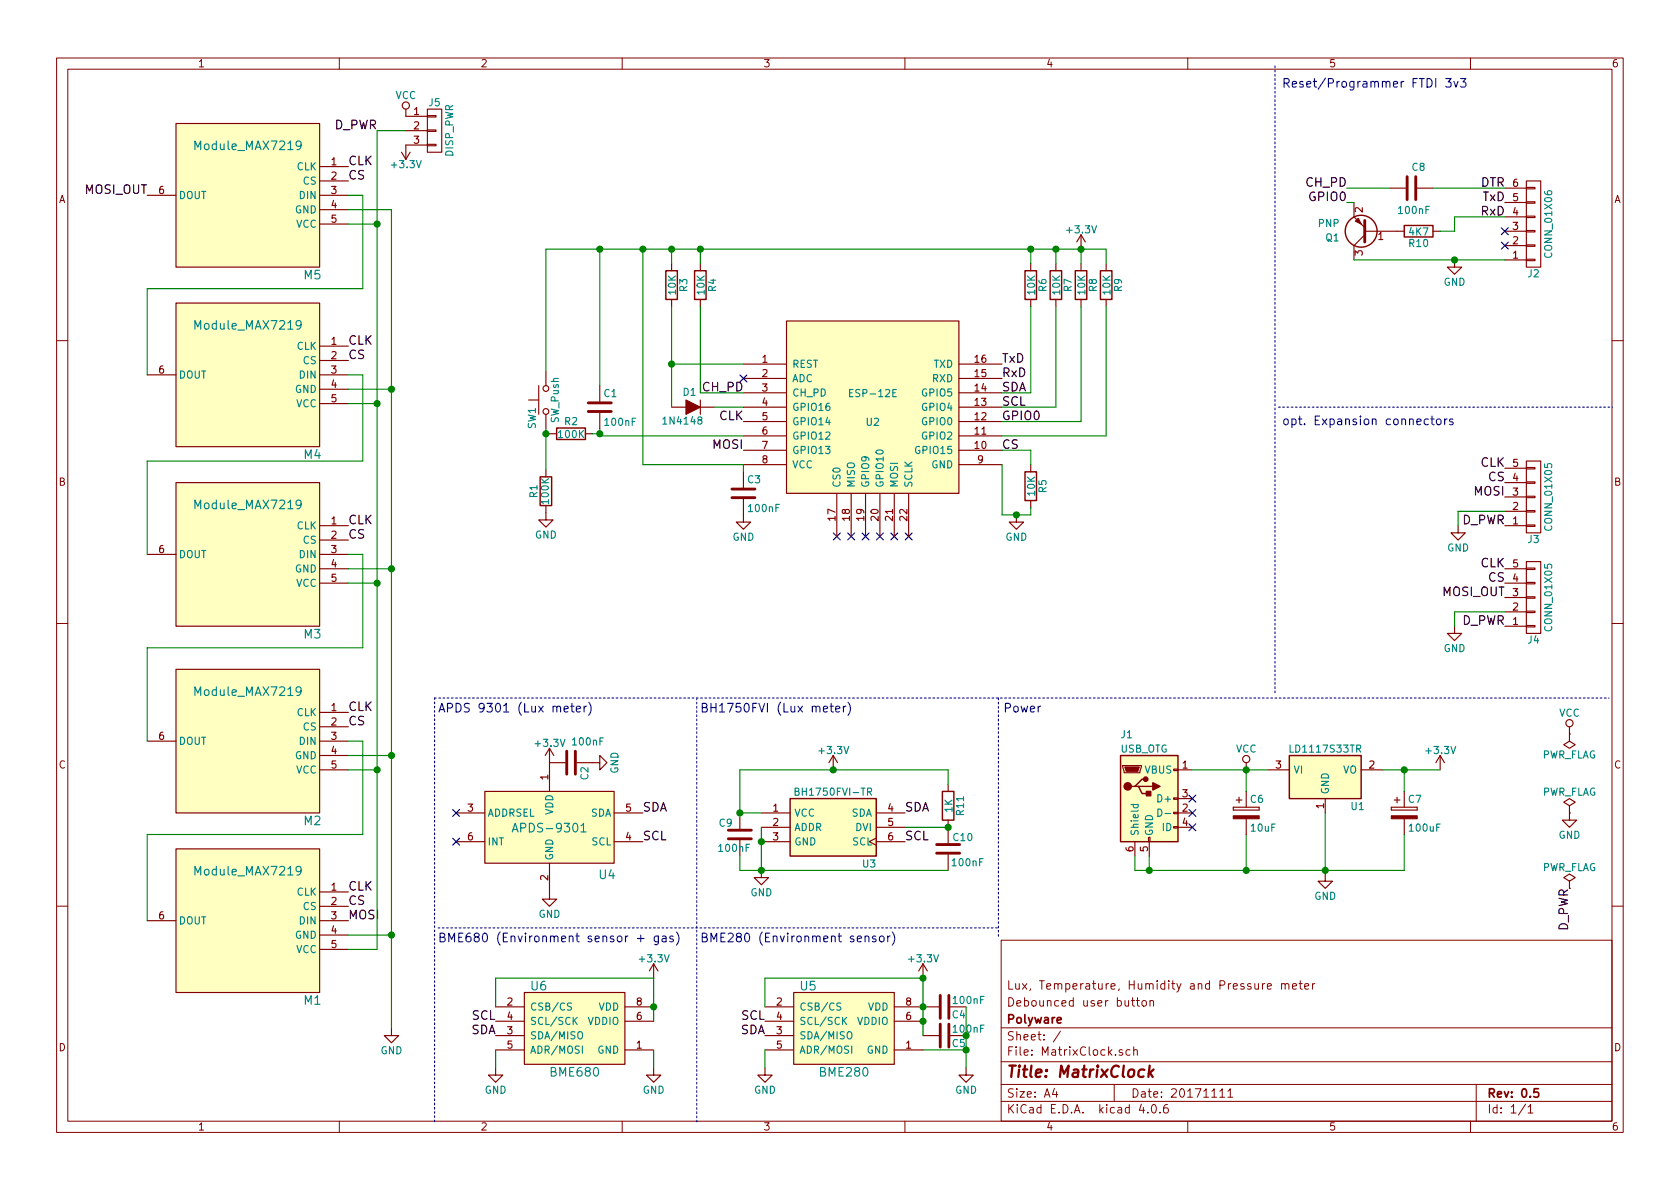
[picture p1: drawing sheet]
EESchema Schematic File Version 2
LIBS:private
LIBS:power
LIBS:device
LIBS:transistors
LIBS:conn
LIBS:linear
LIBS:regul
LIBS:74xx
LIBS:cmos4000
LIBS:adc-dac
LIBS:memory
LIBS:xilinx
LIBS:microcontrollers
LIBS:dsp
LIBS:microchip
LIBS:analog_switches
LIBS:motorola
LIBS:texas
LIBS:intel
LIBS:audio
LIBS:interface
LIBS:digital-audio
LIBS:philips
LIBS:display
LIBS:cypress
LIBS:siliconi
LIBS:opto
LIBS:atmel
LIBS:contrib
LIBS:switches
LIBS:ESP8266
LIBS:MatrixClock-cache
EELAYER 25 0
EELAYER END
$Descr A4 11693 8268
encoding utf-8
Sheet 1 1
Title "MatrixClock"
Date "20171111"
Rev "0.5"
Comp "Polyware"
Comment1 "Debounced user button"
Comment2 "Lux, Temperature, Humidity and Pressure meter"
Comment3 ""
Comment4 ""
$EndDescr
$Comp
L Module_MAX7219 M5
U 1 1
P 1725 1350
F 0 "M5" H 2175 800 60  0000 C CNN
F 1 "Module_MAX7219" H 1725 1700 60  0000 C CNN
F 2 "Private:Module_MAX7219" H 1725 1350 60  0001 C CNN
F 3 "https://www.ebay.com/itm/MAX7219-Dot-Matrix-DIY-Kit-Full-Color-RGB-LED-8x8-3mm-5mm-Dot-Matrix-Display-Red/253134723005" H 1725 1350 60  0001 C CNN
F 4 "Red_MAX7219_8x8_dot_matrix" H 1725 1350 60  0001 C CNN "MPN"
	1    1725 1350
	1    0    0    -1  
$EndComp
$Comp
L Module_MAX7219 M4
U 1 1
P 1725 2600
F 0 "M4" H 2175 2050 60  0000 C CNN
F 1 "Module_MAX7219" H 1725 2950 60  0000 C CNN
F 2 "Private:Module_MAX7219" H 1725 2600 60  0001 C CNN
F 3 "https://www.ebay.com/itm/MAX7219-Dot-Matrix-DIY-Kit-Full-Color-RGB-LED-8x8-3mm-5mm-Dot-Matrix-Display-Red/253134723005" H 1725 2600 60  0001 C CNN
F 4 "Red_MAX7219_8x8_dot_matrix" H 1725 2600 60  0001 C CNN "MPN"
	1    1725 2600
	1    0    0    -1  
$EndComp
$Comp
L Module_MAX7219 M3
U 1 1
P 1725 3850
F 0 "M3" H 2175 3300 60  0000 C CNN
F 1 "Module_MAX7219" H 1725 4200 60  0000 C CNN
F 2 "Private:Module_MAX7219" H 1725 3850 60  0001 C CNN
F 3 "https://www.ebay.com/itm/MAX7219-Dot-Matrix-DIY-Kit-Full-Color-RGB-LED-8x8-3mm-5mm-Dot-Matrix-Display-Red/253134723005" H 1725 3850 60  0001 C CNN
F 4 "Red_MAX7219_8x8_dot_matrix" H 1725 3850 60  0001 C CNN "MPN"
	1    1725 3850
	1    0    0    -1  
$EndComp
$Comp
L Module_MAX7219 M2
U 1 1
P 1725 5150
F 0 "M2" H 2175 4600 60  0000 C CNN
F 1 "Module_MAX7219" H 1725 5500 60  0000 C CNN
F 2 "Private:Module_MAX7219" H 1725 5150 60  0001 C CNN
F 3 "https://www.ebay.com/itm/MAX7219-Dot-Matrix-DIY-Kit-Full-Color-RGB-LED-8x8-3mm-5mm-Dot-Matrix-Display-Red/253134723005" H 1725 5150 60  0001 C CNN
F 4 "Red_MAX7219_8x8_dot_matrix" H 1725 5150 60  0001 C CNN "MPN"
	1    1725 5150
	1    0    0    -1  
$EndComp
$Comp
L Module_MAX7219 M1
U 1 1
P 1725 6400
F 0 "M1" H 2175 5850 60  0000 C CNN
F 1 "Module_MAX7219" H 1725 6750 60  0000 C CNN
F 2 "Private:Module_MAX7219" H 1725 6400 60  0001 C CNN
F 3 "https://www.ebay.com/itm/MAX7219-Dot-Matrix-DIY-Kit-Full-Color-RGB-LED-8x8-3mm-5mm-Dot-Matrix-Display-Red/253134723005" H 1725 6400 60  0001 C CNN
F 4 "Red_MAX7219_8x8_dot_matrix" H 1725 6400 60  0001 C CNN "MPN"
	1    1725 6400
	1    0    0    -1  
$EndComp
Text Label 2425 4950 0    60   ~ 0
CLK
Text Label 2425 6200 0    60   ~ 0
CLK
Text Label 2425 3650 0    60   ~ 0
CLK
Text Label 2425 2400 0    60   ~ 0
CLK
Text Label 2425 2500 0    60   ~ 0
CS
Text Label 2425 3750 0    60   ~ 0
CS
Text Label 2425 5050 0    60   ~ 0
CS
Text Label 2425 6300 0    60   ~ 0
CS
Text Label 2425 1150 0    60   ~ 0
CLK
Text Label 2425 1250 0    60   ~ 0
CS
$Comp
L GND #PWR01
U 1 1
P 2725 7150
F 0 "#PWR01" H 2725 6900 50  0001 C CNN
F 1 "GND" H 2725 7000 50  0000 C CNN
F 2 "" H 2725 7150 50  0001 C CNN
F 3 "" H 2725 7150 50  0001 C CNN
	1    2725 7150
	1    0    0    -1  
$EndComp
$Comp
L R R8
U 1 1
P 7525 1975
F 0 "R8" V 7605 1975 50  0000 C CNN
F 1 "10K" V 7525 1975 50  0000 C CNN
F 2 "Resistors_SMD:R_0805_HandSoldering" V 7455 1975 50  0001 C CNN
F 3 "" H 7525 1975 50  0001 C CNN
F 4 "RC0805JR-0710KL" H 7525 1975 60  0001 C CNN "MPN"
	1    7525 1975
	1    0    0    -1  
$EndComp
$Comp
L R R9
U 1 1
P 7700 1975
F 0 "R9" V 7780 1975 50  0000 C CNN
F 1 "10K" V 7700 1975 50  0000 C CNN
F 2 "Resistors_SMD:R_0805_HandSoldering" V 7630 1975 50  0001 C CNN
F 3 "" H 7700 1975 50  0001 C CNN
F 4 "RC0805JR-0710KL" H 7700 1975 60  0001 C CNN "MPN"
	1    7700 1975
	1    0    0    -1  
$EndComp
$Comp
L R R3
U 1 1
P 4675 1975
F 0 "R3" V 4755 1975 50  0000 C CNN
F 1 "10K" V 4675 1975 50  0000 C CNN
F 2 "Resistors_SMD:R_0805_HandSoldering" V 4605 1975 50  0001 C CNN
F 3 "" H 4675 1975 50  0001 C CNN
F 4 "RC0805JR-0710KL" H 4675 1975 60  0001 C CNN "MPN"
	1    4675 1975
	1    0    0    -1  
$EndComp
$Comp
L R R4
U 1 1
P 4875 1975
F 0 "R4" V 4955 1975 50  0000 C CNN
F 1 "10K" V 4875 1975 50  0000 C CNN
F 2 "Resistors_SMD:R_0805_HandSoldering" V 4805 1975 50  0001 C CNN
F 3 "" H 4875 1975 50  0001 C CNN
F 4 "RC0805JR-0710KL" H 4875 1975 60  0001 C CNN "MPN"
	1    4875 1975
	1    0    0    -1  
$EndComp
$Comp
L R R5
U 1 1
P 7175 3375
F 0 "R5" V 7255 3375 50  0000 C CNN
F 1 "10K" V 7175 3375 50  0000 C CNN
F 2 "Resistors_SMD:R_0805_HandSoldering" V 7105 3375 50  0001 C CNN
F 3 "" H 7175 3375 50  0001 C CNN
F 4 "RC0805JR-0710KL" H 7175 3375 60  0001 C CNN "MPN"
	1    7175 3375
	1    0    0    -1  
$EndComp
$Comp
L GND #PWR02
U 1 1
P 7075 3575
F 0 "#PWR02" H 7075 3325 50  0001 C CNN
F 1 "GND" H 7075 3425 50  0000 C CNN
F 2 "" H 7075 3575 50  0001 C CNN
F 3 "" H 7075 3575 50  0001 C CNN
	1    7075 3575
	1    0    0    -1  
$EndComp
NoConn ~ 5825 3725
NoConn ~ 5925 3725
NoConn ~ 6025 3725
NoConn ~ 6125 3725
NoConn ~ 6225 3725
NoConn ~ 6325 3725
$Comp
L +3.3V #PWR03
U 1 1
P 7525 1725
F 0 "#PWR03" H 7525 1575 50  0001 C CNN
F 1 "+3.3V" H 7525 1865 50  0000 C CNN
F 2 "" H 7525 1725 50  0001 C CNN
F 3 "" H 7525 1725 50  0001 C CNN
	1    7525 1725
	1    0    0    -1  
$EndComp
Text Label 6975 2525 0    60   ~ 0
TxD
Text Label 6975 2625 0    60   ~ 0
RxD
$Comp
L CONN_01X06 J2
U 1 1
P 10675 1550
F 0 "J2" H 10675 1900 50  0000 C CNN
F 1 "CONN_01X06" V 10775 1550 50  0000 C CNN
F 2 "Pin_Headers:Pin_Header_Straight_1x06_Pitch2.54mm" H 10675 1550 50  0001 C CNN
F 3 "" H 10675 1550 50  0001 C CNN
F 4 "P125-1106A1BS116A1" H 10675 1550 60  0001 C CNN "MPN"
	1    10675 1550
	1    0    0    1   
$EndComp
$Comp
L GND #PWR04
U 1 1
P 10125 1800
F 0 "#PWR04" H 10125 1550 50  0001 C CNN
F 1 "GND" H 10125 1650 50  0000 C CNN
F 2 "" H 10125 1800 50  0001 C CNN
F 3 "" H 10125 1800 50  0001 C CNN
	1    10125 1800
	-1   0    0    -1  
$EndComp
NoConn ~ 10475 1600
Text Label 10475 1400 2    60   ~ 0
TxD
Text Label 10475 1500 2    60   ~ 0
RxD
Text Label 6975 2925 0    60   ~ 0
GPIO0
Text Label 9375 1400 2    60   ~ 0
GPIO0
Text Label 10475 1300 2    60   ~ 0
DTR
$Comp
L ESP-12E U2
U 1 1
P 6075 2825
F 0 "U2" H 6075 2725 50  0000 C CNN
F 1 "ESP-12E" H 6075 2925 50  0000 C CNN
F 2 "ESP8266:ESP-12E_SMD" H 6075 2825 50  0001 C CNN
F 3 "" H 6075 2825 50  0001 C CNN
F 4 "ESP-12E" H 6075 2825 60  0001 C CNN "MPN"
	1    6075 2825
	1    0    0    -1  
$EndComp
Text Label 5175 2925 2    60   ~ 0
CLK
Text Label 5175 3125 2    60   ~ 0
MOSI
Text Label 2425 6400 0    60   ~ 0
MOSI
Text Label 6975 3125 0    60   ~ 0
CS
$Comp
L VCC #PWR05
U 1 1
P 2825 800
F 0 "#PWR05" H 2825 650 50  0001 C CNN
F 1 "VCC" H 2825 950 50  0000 C CNN
F 2 "" H 2825 800 50  0001 C CNN
F 3 "" H 2825 800 50  0001 C CNN
	1    2825 800 
	1    0    0    -1  
$EndComp
$Comp
L GND #PWR06
U 1 1
P 10925 5650
F 0 "#PWR06" H 10925 5400 50  0001 C CNN
F 1 "GND" H 10925 5500 50  0000 C CNN
F 2 "" H 10925 5650 50  0001 C CNN
F 3 "" H 10925 5650 50  0001 C CNN
	1    10925 5650
	1    0    0    -1  
$EndComp
$Comp
L PWR_FLAG #FLG07
U 1 1
P 10925 5650
F 0 "#FLG07" H 10925 5725 50  0001 C CNN
F 1 "PWR_FLAG" H 10925 5800 50  0000 C CNN
F 2 "" H 10925 5650 50  0001 C CNN
F 3 "" H 10925 5650 50  0001 C CNN
	1    10925 5650
	1    0    0    -1  
$EndComp
$Comp
L USB_OTG J1
U 1 1
P 8000 5550
F 0 "J1" H 7800 6000 50  0000 L CNN
F 1 "USB_OTG" H 7800 5900 50  0000 L CNN
F 2 "Private:USB_Micro-B_Vertical_Molex-105133-0001" H 8150 5500 50  0001 C CNN
F 3 "" H 8150 5500 50  0001 C CNN
F 4 "1051330001" H 8000 5550 60  0001 C CNN "MPN"
	1    8000 5550
	1    0    0    -1  
$EndComp
$Comp
L GND #PWR08
U 1 1
P 9225 6075
F 0 "#PWR08" H 9225 5825 50  0001 C CNN
F 1 "GND" H 9225 5925 50  0000 C CNN
F 2 "" H 9225 6075 50  0001 C CNN
F 3 "" H 9225 6075 50  0001 C CNN
	1    9225 6075
	1    0    0    -1  
$EndComp
NoConn ~ 8300 5550
NoConn ~ 8300 5650
NoConn ~ 8300 5750
$Comp
L PWR_FLAG #FLG09
U 1 1
P 10925 5100
F 0 "#FLG09" H 10925 5175 50  0001 C CNN
F 1 "PWR_FLAG" H 10925 5250 50  0000 C CNN
F 2 "" H 10925 5100 50  0001 C CNN
F 3 "" H 10925 5100 50  0001 C CNN
	1    10925 5100
	-1   0    0    1   
$EndComp
$Comp
L VCC #PWR010
U 1 1
P 10925 5100
F 0 "#PWR010" H 10925 4950 50  0001 C CNN
F 1 "VCC" H 10925 5250 50  0000 C CNN
F 2 "" H 10925 5100 50  0001 C CNN
F 3 "" H 10925 5100 50  0001 C CNN
	1    10925 5100
	1    0    0    -1  
$EndComp
$Comp
L LD1117S33TR U1
U 1 1
P 9225 5400
F 0 "U1" H 9450 5200 50  0000 C CNN
F 1 "LD1117S33TR" H 9225 5600 50  0000 C CNN
F 2 "TO_SOT_Packages_SMD:SOT-223-3Lead_TabPin2" H 9225 5500 50  0001 C CNN
F 3 "" H 9225 5400 50  0001 C CNN
F 4 "LD1117AS33TR" H 9225 5400 60  0001 C CNN "MPN"
	1    9225 5400
	1    0    0    -1  
$EndComp
$Comp
L VCC #PWR011
U 1 1
P 8675 5350
F 0 "#PWR011" H 8675 5200 50  0001 C CNN
F 1 "VCC" H 8675 5500 50  0000 C CNN
F 2 "" H 8675 5350 50  0001 C CNN
F 3 "" H 8675 5350 50  0001 C CNN
	1    8675 5350
	1    0    0    -1  
$EndComp
$Comp
L +3.3V #PWR012
U 1 1
P 10025 5350
F 0 "#PWR012" H 10025 5200 50  0001 C CNN
F 1 "+3.3V" H 10025 5490 50  0000 C CNN
F 2 "" H 10025 5350 50  0001 C CNN
F 3 "" H 10025 5350 50  0001 C CNN
	1    10025 5350
	1    0    0    -1  
$EndComp
$Comp
L CP C7
U 1 1
P 9775 5650
F 0 "C7" H 9800 5750 50  0000 L CNN
F 1 "100uF" H 9800 5550 50  0000 L CNN
F 2 "Capacitors_SMD:CP_Elec_6.3x5.7" H 9813 5500 50  0001 C CNN
F 3 "" H 9775 5650 50  0001 C CNN
F 4 "UWT1C101MCL1GB" H 9775 5650 60  0001 C CNN "MPN"
	1    9775 5650
	1    0    0    -1  
$EndComp
$Comp
L C C3
U 1 1
P 5175 3425
F 0 "C3" H 5200 3525 50  0000 L CNN
F 1 "100nF" H 5200 3325 50  0000 L CNN
F 2 "Capacitors_SMD:C_0805" H 5213 3275 50  0001 C CNN
F 3 "" H 5175 3425 50  0001 C CNN
F 4 "C0805C104K5RACTU" H 5175 3425 60  0001 C CNN "MPN"
	1    5175 3425
	1    0    0    -1  
$EndComp
$Comp
L GND #PWR013
U 1 1
P 5175 3575
F 0 "#PWR013" H 5175 3325 50  0001 C CNN
F 1 "GND" H 5175 3425 50  0000 C CNN
F 2 "" H 5175 3575 50  0001 C CNN
F 3 "" H 5175 3575 50  0001 C CNN
	1    5175 3575
	1    0    0    -1  
$EndComp
Text Notes 7250 4950 2    60   ~ 0
Power
$Comp
L D_ALT D1
U 1 1
P 4825 2825
F 0 "D1" H 4850 2725 50  0000 C CNN
F 1 "1N4148" H 4900 2925 50  0000 C CNN
F 2 "Diodes_SMD:D_SOD-123" H 4825 2825 50  0001 C CNN
F 3 "" H 4825 2825 50  0001 C CNN
F 4 "1N4148W-TP" H 4825 2825 60  0001 C CNN "MPN"
	1    4825 2825
	-1   0    0    1   
$EndComp
$Comp
L SW_Push SW1
U 1 1
P 3800 2775
F 0 "SW1" H 3850 2875 50  0000 L CNN
F 1 "SW_Push" H 3800 2715 50  0000 C CNN
F 2 "Buttons_Switches_SMD:SW_SPST_PTS645" H 3800 2975 50  0001 C CNN
F 3 "" H 3800 2975 50  0001 C CNN
F 4 "PTS645SK50SMTR92 LFS" H 3800 2775 60  0001 C CNN "MPN"
	1    3800 2775
	0    -1   1    0   
$EndComp
$Comp
L R R1
U 1 1
P 3800 3410
F 0 "R1" V 3880 3410 50  0000 C CNN
F 1 "100K" V 3800 3410 50  0000 C CNN
F 2 "Resistors_SMD:R_0805_HandSoldering" V 3730 3410 50  0001 C CNN
F 3 "" H 3800 3410 50  0001 C CNN
F 4 "RC0805JR-07100KL" H 3800 3410 60  0001 C CNN "MPN"
	1    3800 3410
	-1   0    0    1   
$EndComp
$Comp
L GND #PWR014
U 1 1
P 3800 3560
F 0 "#PWR014" H 3800 3310 50  0001 C CNN
F 1 "GND" H 3800 3410 50  0000 C CNN
F 2 "" H 3800 3560 50  0001 C CNN
F 3 "" H 3800 3560 50  0001 C CNN
	1    3800 3560
	1    0    0    -1  
$EndComp
NoConn ~ 5175 2625
$Comp
L R R6
U 1 1
P 7175 1975
F 0 "R6" V 7255 1975 50  0000 C CNN
F 1 "10K" V 7175 1975 50  0000 C CNN
F 2 "Resistors_SMD:R_0805_HandSoldering" V 7105 1975 50  0001 C CNN
F 3 "" H 7175 1975 50  0001 C CNN
F 4 "RC0805JR-0710KL" H 7175 1975 60  0001 C CNN "MPN"
	1    7175 1975
	1    0    0    -1  
$EndComp
$Comp
L R R7
U 1 1
P 7350 1975
F 0 "R7" V 7430 1975 50  0000 C CNN
F 1 "10K" V 7350 1975 50  0000 C CNN
F 2 "Resistors_SMD:R_0805_HandSoldering" V 7280 1975 50  0001 C CNN
F 3 "" H 7350 1975 50  0001 C CNN
F 4 "RC0805JR-0710KL" H 7350 1975 60  0001 C CNN "MPN"
	1    7350 1975
	1    0    0    -1  
$EndComp
Text Label 6975 2725 0    60   ~ 0
SDA
Text Label 6975 2825 0    60   ~ 0
SCL
$Comp
L APDS-9301 U4
U 1 1
P 3825 5750
F 0 "U4" H 4225 5425 60  0000 C CNN
F 1 "APDS-9301" H 3825 5750 60  0000 C CNN
F 2 "Private:APDS9301" H 3825 5750 60  0001 C CNN
F 3 "" H 3825 5750 60  0001 C CNN
F 4 "APDS-9301-020" H 3825 5750 60  0001 C CNN "MPN"
	1    3825 5750
	1    0    0    -1  
$EndComp
Text Label 4475 5650 0    60   ~ 0
SDA
Text Label 4475 5850 0    60   ~ 0
SCL
$Comp
L C C9
U 1 1
P 5150 5800
F 0 "C9" H 5200 5725 50  0000 L CNN
F 1 "100nF" H 5075 5900 50  0000 L CNN
F 2 "Capacitors_SMD:C_0805" H 5188 5650 50  0001 C CNN
F 3 "" H 5150 5800 50  0001 C CNN
F 4 "C0805C104K5RACTU" H 5150 5800 60  0001 C CNN "MPN"
	1    5150 5800
	-1   0    0    1   
$EndComp
$Comp
L +3.3V #PWR015
U 1 1
P 5800 5350
F 0 "#PWR015" H 5800 5200 50  0001 C CNN
F 1 "+3.3V" H 5800 5490 50  0000 C CNN
F 2 "" H 5800 5350 50  0001 C CNN
F 3 "" H 5800 5350 50  0001 C CNN
	1    5800 5350
	1    0    0    -1  
$EndComp
$Comp
L GND #PWR016
U 1 1
P 5300 6050
F 0 "#PWR016" H 5300 5800 50  0001 C CNN
F 1 "GND" H 5300 5900 50  0000 C CNN
F 2 "" H 5300 6050 50  0001 C CNN
F 3 "" H 5300 6050 50  0001 C CNN
	1    5300 6050
	1    0    0    -1  
$EndComp
$Comp
L GND #PWR017
U 1 1
P 3825 6200
F 0 "#PWR017" H 3825 5950 50  0001 C CNN
F 1 "GND" H 3825 6050 50  0000 C CNN
F 2 "" H 3825 6200 50  0001 C CNN
F 3 "" H 3825 6200 50  0001 C CNN
	1    3825 6200
	1    0    0    -1  
$EndComp
NoConn ~ 3175 5650
NoConn ~ 3175 5850
$Comp
L BME280 U5
U 1 1
P 5875 7150
F 0 "U5" H 5625 7450 60  0000 C CNN
F 1 "BME280" H 5875 6850 60  0000 C CNN
F 2 "Private:BME280" H 5875 7150 60  0001 C CNN
F 3 "" H 5875 7150 60  0000 C CNN
F 4 "BME280" H 5875 7150 60  0001 C CNN "MPN"
	1    5875 7150
	1    0    0    -1  
$EndComp
$Comp
L GND #PWR018
U 1 1
P 6725 7425
F 0 "#PWR018" H 6725 7175 50  0001 C CNN
F 1 "GND" H 6725 7275 50  0000 C CNN
F 2 "" H 6725 7425 50  0001 C CNN
F 3 "" H 6725 7425 50  0001 C CNN
	1    6725 7425
	1    0    0    -1  
$EndComp
$Comp
L +3.3V #PWR019
U 1 1
P 6425 6800
F 0 "#PWR019" H 6425 6650 50  0001 C CNN
F 1 "+3.3V" H 6425 6940 50  0000 C CNN
F 2 "" H 6425 6800 50  0001 C CNN
F 3 "" H 6425 6800 50  0001 C CNN
	1    6425 6800
	1    0    0    -1  
$EndComp
$Comp
L C C4
U 1 1
P 6575 7000
F 0 "C4" V 6625 7050 50  0000 L CNN
F 1 "100nF" V 6525 7050 50  0000 L CNN
F 2 "Capacitors_SMD:C_0805" H 6613 6850 50  0001 C CNN
F 3 "" H 6575 7000 50  0001 C CNN
F 4 "C0805C104K5RACTU" H 6575 7000 60  0001 C CNN "MPN"
	1    6575 7000
	0    1    1    0   
$EndComp
$Comp
L C C5
U 1 1
P 6575 7200
F 0 "C5" V 6625 7250 50  0000 L CNN
F 1 "100nF" V 6525 7250 50  0000 L CNN
F 2 "Capacitors_SMD:C_0805" H 6613 7050 50  0001 C CNN
F 3 "" H 6575 7200 50  0001 C CNN
F 4 "C0805C104K5RACTU" H 6575 7200 60  0001 C CNN "MPN"
	1    6575 7200
	0    1    1    0   
$EndComp
$Comp
L GND #PWR020
U 1 1
P 5325 7425
F 0 "#PWR020" H 5325 7175 50  0001 C CNN
F 1 "GND" H 5325 7275 50  0000 C CNN
F 2 "" H 5325 7425 50  0001 C CNN
F 3 "" H 5325 7425 50  0001 C CNN
	1    5325 7425
	1    0    0    -1  
$EndComp
Text Label 5325 7100 2    60   ~ 0
SCL
Text Label 5325 7200 2    60   ~ 0
SDA
$Comp
L R R2
U 1 1
P 3975 3010
F 0 "R2" V 3885 3010 50  0000 C CNN
F 1 "100K" V 3975 3010 50  0000 C CNN
F 2 "Resistors_SMD:R_0805_HandSoldering" V 3905 3010 50  0001 C CNN
F 3 "" H 3975 3010 50  0001 C CNN
F 4 "RC0805JR-07100KL" H 3975 3010 60  0001 C CNN "MPN"
	1    3975 3010
	0    1    1    0   
$EndComp
$Comp
L C C1
U 1 1
P 4175 2825
F 0 "C1" H 4200 2925 50  0000 L CNN
F 1 "100nF" H 4200 2725 50  0000 L CNN
F 2 "Capacitors_SMD:C_0805" H 4213 2675 50  0001 C CNN
F 3 "" H 4175 2825 50  0001 C CNN
F 4 "C0805C104K5RACTU" H 4175 2825 60  0001 C CNN "MPN"
	1    4175 2825
	1    0    0    -1  
$EndComp
NoConn ~ 10475 1700
$Comp
L C C8
U 1 1
P 9825 1300
F 0 "C8" V 9675 1300 50  0000 L CNN
F 1 "100nF" V 9975 1200 50  0000 L CNN
F 2 "Capacitors_SMD:C_0805" H 9863 1150 50  0001 C CNN
F 3 "" H 9825 1300 50  0001 C CNN
F 4 "C0805C104K5RACTU" H 9825 1300 60  0001 C CNN "MPN"
	1    9825 1300
	0    1    1    0   
$EndComp
Text Label 9375 1300 2    60   ~ 0
CH_PD
Text Label 5175 2725 2    60   ~ 0
CH_PD
$Comp
L R R10
U 1 1
P 9875 1600
F 0 "R10" V 9955 1600 50  0000 C CNN
F 1 "4K7" V 9875 1600 50  0000 C CNN
F 2 "Resistors_SMD:R_0805_HandSoldering" V 9805 1600 50  0001 C CNN
F 3 "" H 9875 1600 50  0001 C CNN
F 4 "RC0805JR-074K7L" H 9875 1600 60  0001 C CNN "MPN"
	1    9875 1600
	0    1    1    0   
$EndComp
$Comp
L Q_PNP_BEC Q1
U 1 1
P 9525 1600
F 0 "Q1" H 9725 1650 50  0000 L CNN
F 1 "PNP" H 9725 1550 50  0000 L CNN
F 2 "TO_SOT_Packages_SMD:SOT-23" H 9725 1700 50  0001 C CNN
F 3 "" H 9525 1600 50  0001 C CNN
F 4 "MMSS8550-H-TP" H 9525 1600 60  0001 C CNN "MPN"
	1    9525 1600
	-1   0    0    1   
$EndComp
$Comp
L CONN_01X05 J3
U 1 1
P 10675 3450
F 0 "J3" H 10675 3750 50  0000 C CNN
F 1 "CONN_01X05" V 10775 3450 50  0000 C CNN
F 2 "Pin_Headers:Pin_Header_Straight_1x05_Pitch2.54mm" H 10675 3450 50  0001 C CNN
F 3 "" H 10675 3450 50  0001 C CNN
F 4 "P125-1106A1BS116A1" H 10675 3450 60  0001 C CNN "MPN"
	1    10675 3450
	1    0    0    1   
$EndComp
$Comp
L CONN_01X05 J4
U 1 1
P 10675 4150
F 0 "J4" H 10675 4450 50  0000 C CNN
F 1 "CONN_01X05" V 10775 4150 50  0000 C CNN
F 2 "Pin_Headers:Pin_Header_Straight_1x05_Pitch2.54mm" H 10675 4150 50  0001 C CNN
F 3 "" H 10675 4150 50  0001 C CNN
F 4 "P125-1106A1BS116A1" H 10675 4150 60  0001 C CNN "MPN"
	1    10675 4150
	1    0    0    1   
$EndComp
$Comp
L GND #PWR021
U 1 1
P 10150 3650
F 0 "#PWR021" H 10150 3400 50  0001 C CNN
F 1 "GND" H 10150 3500 50  0000 C CNN
F 2 "" H 10150 3650 50  0001 C CNN
F 3 "" H 10150 3650 50  0001 C CNN
	1    10150 3650
	-1   0    0    -1  
$EndComp
Text Label 10475 3650 2    60   ~ 0
D_PWR
Text Label 10475 4350 2    60   ~ 0
D_PWR
Text Label 10475 3450 2    60   ~ 0
MOSI
Text Label 10475 3350 2    60   ~ 0
CS
Text Label 10475 3250 2    60   ~ 0
CLK
Text Label 10475 3950 2    60   ~ 0
CLK
Text Label 10475 4050 2    60   ~ 0
CS
Text Label 1025 1350 2    60   ~ 0
MOSI_OUT
Text Label 10475 4150 2    60   ~ 0
MOSI_OUT
$Comp
L GND #PWR022
U 1 1
P 10125 4350
F 0 "#PWR022" H 10125 4100 50  0001 C CNN
F 1 "GND" H 10125 4200 50  0000 C CNN
F 2 "" H 10125 4350 50  0001 C CNN
F 3 "" H 10125 4350 50  0001 C CNN
	1    10125 4350
	-1   0    0    -1  
$EndComp
$Comp
L BME280 U6
U 1 1
P 4000 7150
F 0 "U6" H 3750 7450 60  0000 C CNN
F 1 "BME680" H 4000 6850 60  0000 C CNN
F 2 "Private:BME680" H 4000 7150 60  0001 C CNN
F 3 "" H 4000 7150 60  0000 C CNN
F 4 "BME680" H 4000 7150 60  0001 C CNN "MPN"
	1    4000 7150
	1    0    0    -1  
$EndComp
$Comp
L GND #PWR023
U 1 1
P 3450 7425
F 0 "#PWR023" H 3450 7175 50  0001 C CNN
F 1 "GND" H 3450 7275 50  0000 C CNN
F 2 "" H 3450 7425 50  0001 C CNN
F 3 "" H 3450 7425 50  0001 C CNN
	1    3450 7425
	1    0    0    -1  
$EndComp
$Comp
L +3.3V #PWR024
U 1 1
P 4550 6800
F 0 "#PWR024" H 4550 6650 50  0001 C CNN
F 1 "+3.3V" H 4550 6940 50  0000 C CNN
F 2 "" H 4550 6800 50  0001 C CNN
F 3 "" H 4550 6800 50  0001 C CNN
	1    4550 6800
	1    0    0    -1  
$EndComp
$Comp
L GND #PWR025
U 1 1
P 4550 7425
F 0 "#PWR025" H 4550 7175 50  0001 C CNN
F 1 "GND" H 4550 7275 50  0000 C CNN
F 2 "" H 4550 7425 50  0001 C CNN
F 3 "" H 4550 7425 50  0001 C CNN
	1    4550 7425
	1    0    0    -1  
$EndComp
Text Label 3450 7100 2    60   ~ 0
SCL
Text Label 3450 7200 2    60   ~ 0
SDA
Text Notes 4875 6550 0    60   ~ 0
BME280 (Environment sensor)
Text Notes 3050 6550 0    60   ~ 0
BME680 (Environment sensor + gas)
Wire Wire Line
	1025 6400 1025 5800
Wire Wire Line
	1025 5800 2525 5800
Wire Wire Line
	2425 1550 2625 1550
Wire Wire Line
	2425 1450 2725 1450
Wire Wire Line
	2725 1450 2725 7150
Wire Wire Line
	2425 2700 2725 2700
Connection ~ 2725 2700
Wire Wire Line
	2425 3950 2725 3950
Connection ~ 2725 3950
Wire Wire Line
	2425 5250 2725 5250
Connection ~ 2725 5250
Wire Wire Line
	2425 6500 2725 6500
Connection ~ 2725 6500
Wire Wire Line
	2625 6600 2425 6600
Connection ~ 2625 1550
Connection ~ 2625 2800
Wire Wire Line
	2625 4050 2425 4050
Connection ~ 2625 4050
Wire Wire Line
	2625 5350 2425 5350
Connection ~ 2625 5350
Wire Wire Line
	2425 5150 2525 5150
Wire Wire Line
	2525 5150 2525 5800
Wire Wire Line
	1025 5150 1025 4500
Wire Wire Line
	1025 4500 2525 4500
Wire Wire Line
	2525 4500 2525 3850
Wire Wire Line
	2525 3850 2425 3850
Wire Wire Line
	1025 3850 1025 3200
Wire Wire Line
	1025 3200 2525 3200
Wire Wire Line
	2525 3200 2525 2600
Wire Wire Line
	2525 2600 2425 2600
Wire Wire Line
	1025 2600 1025 2000
Wire Wire Line
	1025 2000 2525 2000
Wire Wire Line
	2525 2000 2525 1350
Wire Wire Line
	2525 1350 2425 1350
Wire Wire Line
	6975 2925 7525 2925
Wire Wire Line
	7525 2925 7525 2125
Wire Wire Line
	6975 3025 7700 3025
Wire Wire Line
	7700 3025 7700 2125
Wire Wire Line
	6975 3125 7175 3125
Wire Wire Line
	7175 3125 7175 3225
Wire Wire Line
	6975 3225 6975 3575
Wire Wire Line
	6975 3575 7175 3575
Connection ~ 7075 3575
Connection ~ 7175 1725
Connection ~ 4675 1725
Wire Wire Line
	7350 1725 7350 1825
Wire Wire Line
	7175 1725 7175 1825
Wire Wire Line
	4875 1725 4875 1825
Wire Wire Line
	4675 1725 4675 1825
Wire Wire Line
	7175 3575 7175 3525
Wire Wire Line
	9425 1800 10475 1800
Wire Wire Line
	10475 1300 9975 1300
Wire Wire Line
	4875 2125 4875 2725
Wire Wire Line
	4875 2725 5175 2725
Wire Wire Line
	4675 2125 4675 2825
Wire Wire Line
	5175 2525 4675 2525
Wire Wire Line
	5175 3225 4475 3225
Wire Wire Line
	4475 3225 4475 1725
Connection ~ 4475 1725
Wire Wire Line
	7900 5950 7900 6050
Wire Wire Line
	7900 6050 9775 6050
Wire Wire Line
	8000 6050 8000 5950
Connection ~ 8000 6050
Wire Wire Line
	8300 5350 8825 5350
Wire Wire Line
	9625 5350 10025 5350
Wire Wire Line
	9225 5650 9225 6075
Wire Wire Line
	8675 5800 8675 6050
Connection ~ 9225 6050
Wire Wire Line
	9775 6050 9775 5800
Connection ~ 9775 5350
Connection ~ 8675 5350
Wire Wire Line
	3800 1725 7700 1725
Connection ~ 4675 2525
Wire Notes Line
	3025 4850 11200 4850
Connection ~ 4875 1725
Wire Wire Line
	5175 2825 4975 2825
Wire Wire Line
	5175 3275 5175 3225
Wire Wire Line
	3800 1725 3800 2575
Wire Wire Line
	3800 2975 3800 3260
Wire Wire Line
	7700 1725 7700 1825
Connection ~ 7350 1725
Wire Wire Line
	7525 1825 7525 1725
Connection ~ 7525 1725
Wire Wire Line
	6975 2725 7175 2725
Wire Wire Line
	7175 2725 7175 2125
Wire Wire Line
	6975 2825 7350 2825
Wire Wire Line
	7350 2825 7350 2125
Wire Wire Line
	5325 6800 6425 6800
Connection ~ 6425 7000
Connection ~ 6425 6800
Connection ~ 6425 7100
Connection ~ 6725 7200
Connection ~ 6725 7300
Wire Wire Line
	5325 7000 5325 6800
Wire Wire Line
	5325 7300 5325 7425
Wire Wire Line
	6725 7000 6725 7425
Wire Wire Line
	6425 7300 6725 7300
Wire Wire Line
	6425 6800 6425 7200
Wire Wire Line
	4175 2675 4175 1725
Connection ~ 4175 1725
Wire Wire Line
	4175 3025 5175 3025
Wire Wire Line
	4175 2975 4175 3025
Wire Wire Line
	3825 3010 3800 3010
Connection ~ 3800 3010
Connection ~ 4175 3010
Wire Wire Line
	4125 3010 4175 3010
Wire Wire Line
	10125 1500 10125 1600
Wire Wire Line
	10125 1600 10025 1600
Connection ~ 10125 1800
Wire Wire Line
	9675 1300 9375 1300
Wire Wire Line
	9375 1400 9425 1400
Wire Wire Line
	10475 4250 10125 4250
Wire Wire Line
	10125 4250 10125 4350
Wire Wire Line
	3450 7300 3450 7425
Wire Wire Line
	4550 6800 3450 6800
Wire Wire Line
	3450 6800 3450 7000
Wire Notes Line
	3050 6450 6950 6450
Wire Notes Line
	4850 4850 4850 7800
Wire Notes Line
	3025 7800 3025 4850
Wire Wire Line
	4550 6800 4550 7100
Connection ~ 4550 7000
Wire Wire Line
	4550 7425 4550 7300
$Comp
L CONN_01X03 J5
U 1 1
P 3025 900
F 0 "J5" H 3025 1100 50  0000 C CNN
F 1 "DISP_PWR" V 3125 900 50  0000 C CNN
F 2 "Private:SOLDER-JUMPER_2-WAY" H 3025 900 50  0001 C CNN
F 3 "" H 3025 900 50  0001 C CNN
	1    3025 900 
	1    0    0    -1  
$EndComp
$Comp
L +3.3V #PWR026
U 1 1
P 2825 1000
F 0 "#PWR026" H 2825 850 50  0001 C CNN
F 1 "+3.3V" H 2825 1140 50  0000 C CNN
F 2 "" H 2825 1000 50  0001 C CNN
F 3 "" H 2825 1000 50  0001 C CNN
	1    2825 1000
	-1   0    0    1   
$EndComp
Wire Wire Line
	2825 900  2625 900 
Wire Wire Line
	2625 900  2625 6600
Wire Wire Line
	2625 2800 2425 2800
$Comp
L PWR_FLAG #FLG027
U 1 1
P 10925 6175
F 0 "#FLG027" H 10925 6250 50  0001 C CNN
F 1 "PWR_FLAG" H 10925 6325 50  0000 C CNN
F 2 "" H 10925 6175 50  0001 C CNN
F 3 "" H 10925 6175 50  0001 C CNN
	1    10925 6175
	1    0    0    -1  
$EndComp
Text Label 2625 900  2    60   ~ 0
D_PWR
Text Label 10925 6175 3    60   ~ 0
D_PWR
Wire Wire Line
	10150 3650 10150 3550
Wire Wire Line
	10150 3550 10475 3550
Wire Wire Line
	10125 1500 10475 1500
$Comp
L CP C6
U 1 1
P 8675 5650
F 0 "C6" H 8700 5750 50  0000 L CNN
F 1 "10uF" H 8700 5550 50  0000 L CNN
F 2 "Capacitors_SMD:CP_Elec_3x5.3" H 8713 5500 50  0001 C CNN
F 3 "" H 8675 5650 50  0001 C CNN
F 4 "UWX1C100MCL2GB" H 8675 5650 60  0001 C CNN "MPN"
	1    8675 5650
	1    0    0    -1  
$EndComp
Text Notes 3050 4950 0    60   ~ 0
APDS 9301 (Lux meter)
Wire Notes Line
	8875 450  8875 4825
Wire Notes Line
	8900 2825 11225 2825
Text Notes 8925 2950 0    60   ~ 0
opt. Expansion connectors
Text Notes 8925 600  0    60   ~ 0
Reset/Programmer FTDI 3v3
Text Notes 4875 4950 0    60   ~ 0
BH1750FVI (Lux meter)
Text Label 6300 5650 0    60   ~ 0
SDA
Text Label 6300 5850 0    60   ~ 0
SCL
$Comp
L C C2
U 1 1
P 3975 5300
F 0 "C2" H 4000 5400 50  0000 L CNN
F 1 "100nF" V 3825 5300 50  0000 L CNN
F 2 "Capacitors_SMD:C_0805" H 4013 5150 50  0001 C CNN
F 3 "" H 3975 5300 50  0001 C CNN
F 4 "C0805C104K5RACTU" H 3975 5300 60  0001 C CNN "MPN"
	1    3975 5300
	0    1    1    0   
$EndComp
$Comp
L +3.3V #PWR028
U 1 1
P 3825 5300
F 0 "#PWR028" H 3825 5150 50  0001 C CNN
F 1 "+3.3V" H 3825 5440 50  0000 C CNN
F 2 "" H 3825 5300 50  0001 C CNN
F 3 "" H 3825 5300 50  0001 C CNN
	1    3825 5300
	1    0    0    -1  
$EndComp
$Comp
L GND #PWR029
U 1 1
P 4125 5300
F 0 "#PWR029" H 4125 5050 50  0001 C CNN
F 1 "GND" H 4125 5150 50  0000 C CNN
F 2 "" H 4125 5300 50  0001 C CNN
F 3 "" H 4125 5300 50  0001 C CNN
	1    4125 5300
	0    -1   -1   0   
$EndComp
$Comp
L BH1750FVI-TR U3
U 1 1
P 5800 5750
F 0 "U3" H 6050 5500 50  0000 C CNN
F 1 "BH1750FVI-TR" H 5800 6000 50  0000 C CNN
F 2 "Private:WSOF6" H 5800 5400 50  0001 C CNN
F 3 "https://componentsearchengine.com/Datasheets/2/BH1750FVI-TR.pdf" H 5800 5300 50  0001 C CNN
F 4 "BH1750FVI-TR" H 5800 5750 60  0001 C CNN "MPN"
	1    5800 5750
	1    0    0    -1  
$EndComp
Wire Wire Line
	5300 5650 5150 5650
$Comp
L R R11
U 1 1
P 6600 5600
F 0 "R11" V 6680 5600 50  0000 C CNN
F 1 "1K" V 6600 5600 50  0000 C CNN
F 2 "Resistors_SMD:R_0805_HandSoldering" V 6530 5600 50  0001 C CNN
F 3 "" H 6600 5600 50  0001 C CNN
F 4 "RC0805JR-071KL" H 6600 5600 60  0001 C CNN "MPN"
	1    6600 5600
	1    0    0    -1  
$EndComp
Wire Wire Line
	6300 5750 6600 5750
Wire Wire Line
	5150 5350 6600 5350
Wire Wire Line
	5150 5650 5150 5350
Connection ~ 5800 5350
Wire Wire Line
	5300 5750 5300 6050
Connection ~ 5150 5650
$Comp
L C C10
U 1 1
P 6600 5900
F 0 "C10" H 6425 5825 50  0000 L CNN
F 1 "100nF" H 6350 6000 50  0000 L CNN
F 2 "Capacitors_SMD:C_0805" H 6638 5750 50  0001 C CNN
F 3 "" H 6600 5900 50  0001 C CNN
F 4 "C0805C104K5RACTU" H 6600 5900 60  0001 C CNN "MPN"
	1    6600 5900
	-1   0    0    1   
$EndComp
Connection ~ 6600 5750
Wire Wire Line
	5150 6050 6600 6050
Wire Wire Line
	5150 6050 5150 5950
Connection ~ 5300 6050
Connection ~ 5300 5850
Wire Notes Line
	6950 4850 6950 6525
Wire Wire Line
	6600 5350 6600 5450
Connection ~ 8675 6050
Wire Wire Line
	8675 5500 8675 5350
Wire Wire Line
	9775 5350 9775 5500
$EndSCHEMATC
